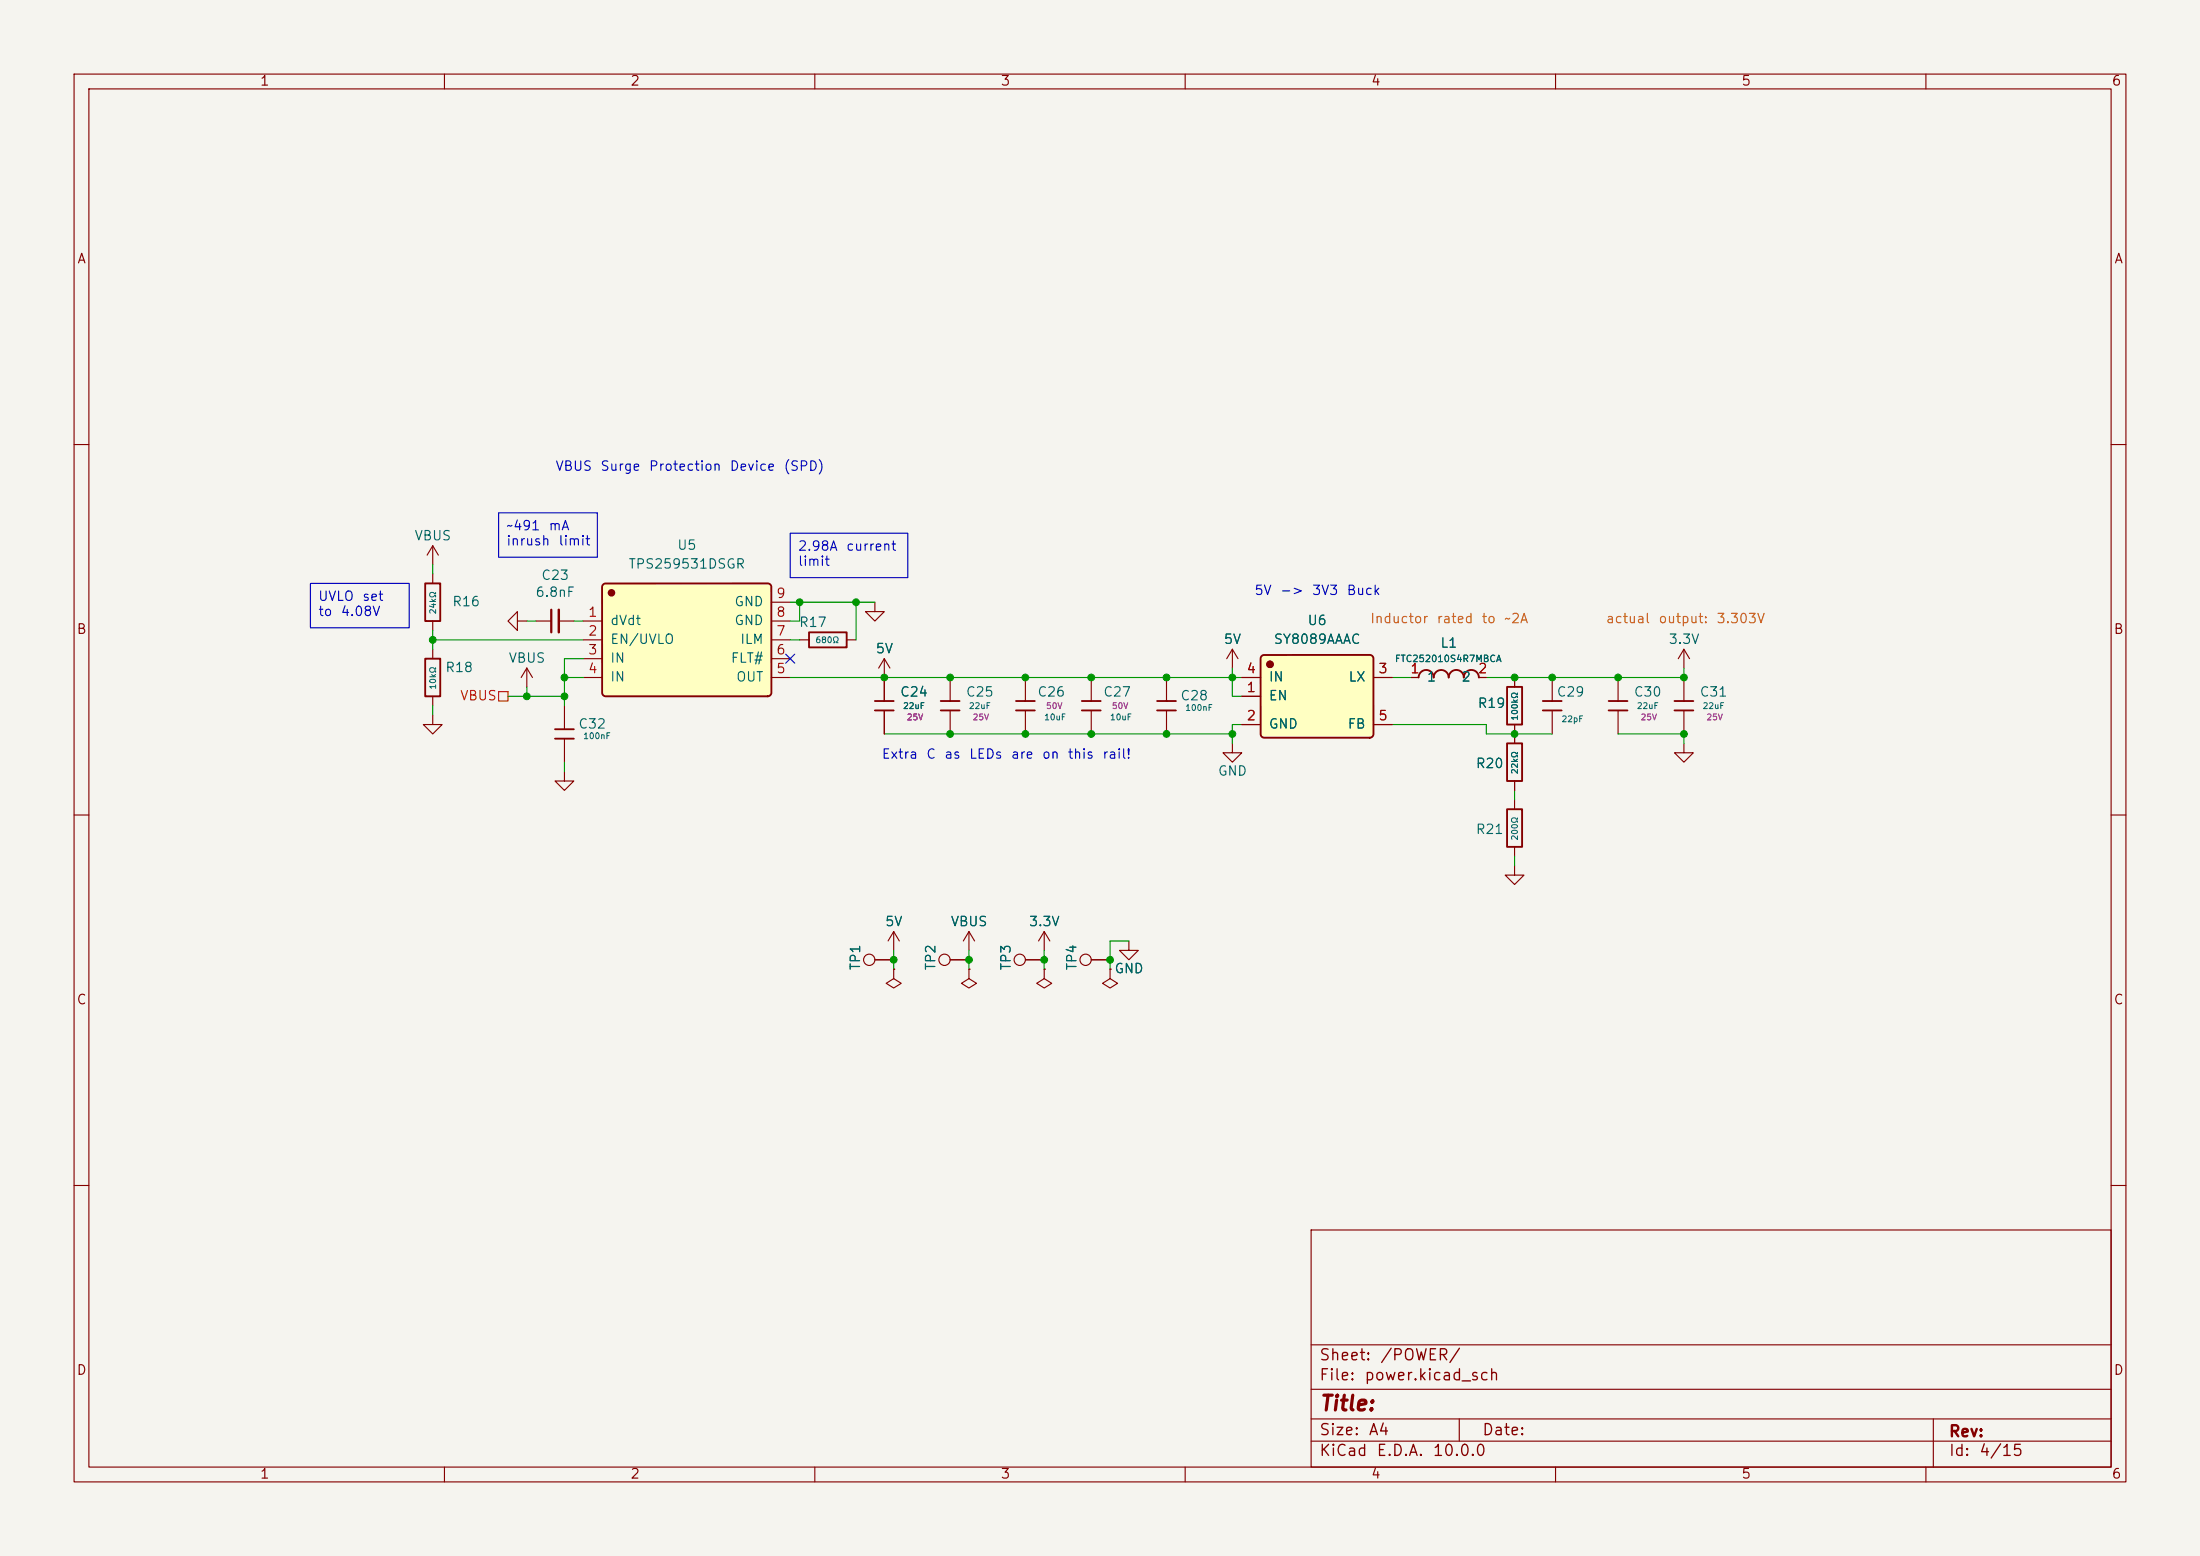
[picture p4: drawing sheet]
<svg xmlns="http://www.w3.org/2000/svg" width="297mm" height="210mm" viewBox="0 0 297 210" stroke-linecap="round" stroke-linejoin="round" font-family="sans-serif">
<path d="M0 0h297v210h-297z" fill="#f5f4ef" stroke="#f5f4ef" stroke-width=".14"/>
<g fill="none" stroke="#840000" stroke-width=".15">
<path d="M10 10h277v190h-277zM12 12h273v186h-273zM60 10v2M110 10v2M160 10v2M210 10v2M260 10v2M10 60h2M285 60h2M119.4 88.9l-.8 1.3M119.4 88.9l.7 1.3M119.4 88.9v2.5"/>
<path d="M157.5 91.4v3.2M157.5 95.9v3.2M166.4 87.6l-.8 1.3M166.4 87.6l.7 1.3M166.4 87.6v2.6M190.5 91.4h1M199.6 91.4h1.1M204.5 91.4v1.3M204.5 97.8v1.3M10 110h2M166.4 100.3v1.3h1.2l-1.2 1.3-1.3-1.3h1.3M227.3 100.3v1.3h1.3l-1.3 1.3-1.2-1.3h1.2"/>
<path d="M285 110h2M141 125.7l-.8 1.3M141 125.7l.7 1.3M141 125.7v2.6M147.3 129.5h2.6M152.4 127v1.3h1.3l-1.3 1.2-1.3-1.2h1.3M10 160h2M177 166h108v32h-108zM285 160h2M60 198v2M110 198v2M160 198v2"/>
<path d="M177 194.5h108M177 191.5h108M177 187.5h108M177 181.5h108M197 191.5v3M210 198v2M260 198v2M261 191.5v6.5"/>
<circle cx="146.6" cy="129.5" r=".76"/>
</g>
<path d="M156.2 94.6h2.5M156.2 95.9h2.5M191.5 91.4a1.01 1.01 0 0 1 1-1 1.01 1.01 0 0 1 1 1 1.01 1.01 0 0 1 1.1-1 1.01 1.01 0 0 1 1 1 1.02 1.02 0 0 1 1-1 1.02 1.02 0 0 1 1 1 1.01 1.01 0 0 1 1-1 1.01 1.01 0 0 1 1 1M203.5 92.7h2v5.1h-2z" fill="none" stroke="#840000" stroke-width=".25"/>
<path d="M170.3 88.5l.3-.1h14.3l.3 .1 .2 .3v10.3a.51 .51 0 0 1-.5 .5h-14.2l-.3-.1-.2-.3v-10.3z" fill="#ffffc2"/>
<circle cx="171.5" cy="89.7" r=".38" fill="#840000" stroke="#840000" stroke-width=".25"/>
<path d="M57.4 78.7h2v5.1h-2zM57.4 88.9h2v5.1h-2zM74.9 98.4h2.6M74.9 99.7h2.6M146 94.6h2.6M146 95.9h2.6M170.3 88.5l.3-.1h14.3l.3 .1 .2 .3v10.3a.51 .51 0 0 1-.5 .5h-14.2l-.3-.1-.2-.3v-10.3zM208.3 94.6h2.5M208.3 95.9h2.5M203.5 100.3h2v5.1h-2zM203.5 109.2h2v5.1h-2z" fill="none" stroke="#840000" stroke-width=".25"/>
<g fill="none" stroke="#840000" stroke-width=".15">
<path d="M58.4 73.7v2.5M58.4 77.5v1.2M58.4 73.7l-.7 1.2M58.4 73.7l.8 1.2M58.4 96.5v1.3h1.3l-1.3 1.3-1.3-1.3h1.3M58.4 83.8v1.3M58.4 87.6v1.3M58.4 94v1.3M71.1 90.2l-.7 1.2M71.1 90.2l.8 1.2M71.1 90.2v2.5M76.2 95.3v3.1"/>
<path d="M76.2 99.7v3.2M147.3 91.4v3.2M147.3 95.9v3.2M167.6 94h2.6M167.6 97.8h2.6M167.6 91.4h2.6M185.4 97.8h2.6M185.4 91.4h2.6M204.5 99.1v1.2M209.5 91.4v3.2M209.5 95.9v3.2M227.3 87.6l-.7 1.3"/>
<path d="M227.3 87.6l.8 1.3M227.3 87.6v2.6M76.2 104.1v1.3h1.3l-1.3 1.3-1.3-1.3h1.3M204.5 116.8v1.3h1.2l-1.2 1.3-1.3-1.3h1.3M204.5 105.4v1.3M204.5 108v1.2M204.5 114.3v1.3"/>
</g>
<path d="M81.4 78.9l.3-.2h21.9l.3 .1 .2 .3v14.4a.51 .51 0 0 1-.5 .5h-21.8l-.3-.1-.2-.3v-14.4z" fill="#ffffc2"/>
<circle cx="82.6" cy="80" r=".38" fill="#840000" stroke="#840000" stroke-width=".25"/>
<path d="M81.4 78.9l.3-.2h21.9l.3 .1 .2 .3v14.4a.51 .51 0 0 1-.5 .5h-21.8l-.3-.1-.2-.3v-14.4zM109.2 85.3h5.1v2.1h-5.1zM118.1 94.6h2.5M118.1 95.9h2.5M127 94.6h2.5M127 95.9h2.5M137.2 94.6h2.5M137.2 95.9h2.5M217.2 94.6h2.5M217.2 95.9h2.5M226.1 94.6h2.5M226.1 95.9h2.5" fill="none" stroke="#840000" stroke-width=".25"/>
<g fill="none" stroke="#840000" stroke-width=".15">
<path d="M69.8 83.8v-1.2l-1.2 1.2 1.2 1.3v-1.3h1.3M72.4 83.8h2M75.4 83.8h2.1M78.7 83.8h2.6M78.7 86.4h2.6M78.7 88.9h2.6M78.7 91.4h2.6M104.1 83.8h2.6M104.1 86.4h2.6M104.1 88.9h2.6M104.1 91.4h2.6M104.1 81.3h2.6"/>
<path d="M107.9 86.4h1.3M114.3 86.4h1.3M118.1 81.3v1.3h1.3l-1.3 1.2-1.3-1.2h1.3M119.4 91.4v3.2M119.4 95.9v3.2M128.3 91.4v3.2M128.3 95.9v3.2M138.4 91.4v3.2M138.4 95.9v3.2M167.6 91.4h2.6M167.6 94h2.6M167.6 97.8h2.6"/>
<path d="M185.4 91.4h2.6M185.4 97.8h2.6M190.5 91.4h1M199.6 91.4h1.1M204.5 91.4v1.3M204.5 97.8v2.5M218.4 91.4v3.2M218.4 95.9v3.2M227.3 91.4v3.2M227.3 95.9v3.2M204.5 105.4v1.3M118.1 129.5h2.5"/>
<path d="M120.6 130.8v1.3l1.1 .6-1.1 .7-1-.7 1-.6M120.6 130.8h.1M120.6 125.7l-.7 1.3M120.6 125.7l.8 1.3M120.6 125.7v2.6M128.3 129.5h2.5M130.8 130.8v1.3l1 .6-1 .7-1-.7 1-.6M130.8 130.8h.1M130.8 125.7l-.8 1.3M130.8 125.7l.8 1.3M130.8 125.7v2.6M138.4 129.5h2.6"/>
<path d="M141 130.8v1.3l1 .6-1 .7-1-.7 1-.6M141 130.8h.1M147.3 129.5h2.6M149.9 130.8v1.3l1 .6-1 .7-1.1-.7 1.1-.6M149.9 130.8h.1"/>
<circle cx="117.3" cy="129.5" r=".76"/>
<circle cx="127.5" cy="129.5" r=".76"/>
<circle cx="137.7" cy="129.5" r=".76"/>
</g>
<path d="M74.4 82.3v3" fill="none" stroke="#840000" stroke-width=".3"/>
<path d="M75.4 82.3v3" fill="none" stroke="#840000" stroke-width=".33"/>
<path d="M67.3 93.3h1.3v1.3h-1.3z" fill="none" stroke="#f00" stroke-width=".15"/>
<g fill="none" stroke="#009600" stroke-width=".15">
<path d="M58.4 76.2v1.3M58.4 86.4h20.3M58.4 85.1v2.5M58.4 95.3v1.2M68.6 94h7.6M71.1 83.8h1.3M71.1 92.7v1.3M76.2 91.4h2.5M77.5 83.8h1.2M78.7 88.9h-2.5v6.4M106.7 86.4h1.2M106.7 91.4h60.9"/>
<path d="M106.7 81.3h11.4M107.9 81.3v2.5h-1.2M115.6 81.3v5.1M119.4 99.1h47M166.4 90.2v3.8h1.2M167.6 97.8h-1.2v2.5M188 91.4h2.5M188 97.8h12.7v1.3h8.8M218.4 99.1h8.9v1.2M227.3 90.2v1.2h-26.6M76.2 102.9v1.2M204.5 106.7v1.3"/>
<path d="M204.5 115.6v1.2M120.6 128.3v2.5M130.8 128.3v2.5M141 128.3v2.5M152.4 127h-2.5v3.8"/>
</g>
<path d="M106.1 88.3l1.2 1.2M107.3 88.3l-1.2 1.2" fill="none" stroke="#000084" stroke-width=".15"/>
<path d="M41.9 78.7h13.3v6h-13.3zM67.3 69.2h13.3v6h-13.3zM106.7 72h15.9v6h-15.9z" fill="none" stroke="#0000c2" stroke-width=".15"/>
<g fill="#009600" stroke="#009600" stroke-width=".14">
<circle cx="227.3" cy="99.1" r=".46"/>
<circle cx="204.5" cy="91.4" r=".46"/>
<circle cx="209.5" cy="91.4" r=".46"/>
<circle cx="204.5" cy="99.1" r=".46"/>
<circle cx="227.3" cy="91.4" r=".46"/>
<circle cx="218.4" cy="91.4" r=".46"/>
<circle cx="120.6" cy="129.5" r=".46"/>
<circle cx="138.4" cy="91.4" r=".46"/>
<circle cx="128.3" cy="99.1" r=".46"/>
<circle cx="115.6" cy="81.3" r=".46"/>
<circle cx="119.4" cy="91.4" r=".46"/>
<circle cx="128.3" cy="91.4" r=".46"/>
<circle cx="130.8" cy="129.5" r=".46"/>
<circle cx="107.9" cy="81.3" r=".46"/>
<circle cx="58.4" cy="86.4" r=".46"/>
<circle cx="76.2" cy="91.4" r=".46"/>
<circle cx="76.2" cy="94" r=".46"/>
<circle cx="71.1" cy="94" r=".46"/>
<circle cx="138.4" cy="99.1" r=".46"/>
<circle cx="147.3" cy="99.1" r=".46"/>
<circle cx="147.3" cy="91.4" r=".46"/>
<circle cx="166.4" cy="91.4" r=".46"/>
<circle cx="149.9" cy="129.5" r=".46"/>
<circle cx="157.5" cy="91.4" r=".46"/>
<circle cx="157.5" cy="99.1" r=".46"/>
<circle cx="166.4" cy="99.1" r=".46"/>
<circle cx="141" cy="129.5" r=".46"/>
</g>
<text font-size="2" fill="#840000" x="178" y="190.9">Title:</text>
<g font-size="1.5" fill="#840000">
<text x="178" y="184">Sheet:</text>
<text x="186.2" y="184">/POWER/</text>
<text x="178" y="186.7">File:</text>
<text x="184.1" y="186.7">power.kicad_sch</text>
<text x="178" y="196.9">KiCad</text>
<text x="178" y="194.1">Size:</text>
<text x="184.7" y="194.1">A4</text>
<text x="185.7" y="196.9">E.D.A.</text>
<text x="193.3" y="196.9">10.0.0</text>
<text x="200" y="194.1">Date:</text>
<text x="263" y="194.3">Rev:</text>
<text x="263" y="196.9">Id:</text>
<text x="267.1" y="196.9">4/15</text>
</g>
<g font-size="1.3" fill="#840000">
<text x="35" y="11.9">1</text>
<text x="85" y="11.9">2</text>
<text x="135" y="11.9">3</text>
<text x="185" y="11.9">4</text>
<text x="235" y="11.9">5</text>
<text x="285" y="11.9">6</text>
<text x="10.3" y="35.9">A</text>
<text x="285.3" y="35.9">A</text>
<text x="10.3" y="85.9">B</text>
<text x="285.3" y="85.9">B</text>
<text x="10.3" y="135.9">C</text>
<text x="285.3" y="135.9">C</text>
<text x="10.3" y="185.9">D</text>
<text x="285.3" y="185.9">D</text>
<text x="35" y="199.9">1</text>
<text x="85" y="199.9">2</text>
<text x="135" y="199.9">3</text>
<text x="185" y="199.9">4</text>
<text x="235" y="199.9">5</text>
<text x="285" y="199.9">6</text>
</g>
<g font-size="1.3" fill="#0000c2">
<text x="74.9" y="63.9">VBUS</text>
<text x="81" y="63.9">Surge</text>
<text x="87.5" y="63.9">Protection</text>
<text x="98.4" y="63.9">Device</text>
<text x="105.7" y="63.9">(SPD)</text>
<text x="68.3" y="71.9">~491</text>
<text x="74" y="71.9">mA</text>
<text x="68.3" y="73.9">inrush</text>
<text x="75.3" y="73.9">limit</text>
<text x="107.6" y="74.7">2.98A</text>
<text x="107.6" y="76.7">limit</text>
<text x="114.1" y="74.7">current</text>
<text x="42.9" y="81.4">UVLO</text>
<text x="42.9" y="83.5">to</text>
<text x="45.9" y="83.5">4.08V</text>
<text x="48.8" y="81.4">set</text>
<text x="169.2" y="80.6">5V</text>
<text x="172.7" y="80.6">-&gt;</text>
<text x="177" y="80.6">3V3</text>
<text x="181.7" y="80.6">Buck</text>
<text x="118.9" y="102.7">Extra</text>
<text x="124.9" y="102.7">C</text>
<text x="127.4" y="102.7">as</text>
<text x="130.7" y="102.7">LEDs</text>
<text x="136.4" y="102.7">are</text>
<text x="140.6" y="102.7">on</text>
<text x="144" y="102.7">this</text>
<text x="148.7" y="102.7">rail!</text>
</g>
<g font-size="1.3" fill="#006464">
<text x="55.9" y="73.3">VBUS</text>
<text x="84.7" y="77.1">TPS259531DSGR</text>
<text x="91.3" y="74.5">U5</text>
<text x="61" y="82.1">R16</text>
<text x="72.2" y="80.9">6.8nF</text>
<text x="73" y="78.6">C23</text>
<text x="99.1" y="82.1">GND</text>
<text x="68.6" y="89.8">VBUS</text>
<text x="82.3" y="84.7">dVdt</text>
<text x="82.3" y="87.2">EN/UVLO</text>
<text x="82.3" y="89.8">IN</text>
<text x="98.6" y="89.8">FLT#</text>
<text x="99.1" y="84.7">GND</text>
<text x="99.8" y="87.2">ILM</text>
<text x="107.8" y="84.9">R17</text>
<text x="118.1" y="88.5">5V</text>
<text x="165.1" y="87.2">5V</text>
<text x="171.9" y="87.2">SY8089AAAC</text>
<text x="176.4" y="84.7">U6</text>
<text x="194.4" y="87.7">L1</text>
<text x="225.2" y="87.2">3.3V</text>
<text x="60" y="91">R18</text>
<text x="82.3" y="92.3">IN</text>
<text x="99.3" y="92.3">OUT</text>
<text x="121.4" y="94.3">C24</text>
<text x="130.3" y="94.3">C25</text>
<text x="140" y="94.3">C26</text>
<text x="148.9" y="94.3">C27</text>
<text x="159.3" y="94.8">C28</text>
<text x="171.2" y="94.8">EN</text>
<text x="171.2" y="92.3">IN</text>
<text x="182" y="92.3">LX</text>
<text x="192.5" y="92.3">1</text>
<text x="197.2" y="92.3">2</text>
<text x="199.4" y="95.9">R19</text>
<text x="210.1" y="94.3">C29</text>
<text x="220.5" y="94.3">C30</text>
<text x="229.4" y="94.3">C31</text>
<text x="78" y="98.7">C32</text>
<text x="171.2" y="98.7">GND</text>
<text x="181.8" y="98.7">FB</text>
<text x="164.3" y="105">GND</text>
<text x="199.1" y="104">R20</text>
<text x="199.1" y="112.9">R21</text>
<text x="119.4" y="125.3">5V</text>
<text x="128.3" y="125.3">VBUS</text>
<text x="138.8" y="125.3">3.3V</text>
<text x="116.4" y="131.1" transform="rotate(-90 116.4 131.1)">TP1</text>
<text x="126.6" y="131.1" transform="rotate(-90 126.6 131.1)">TP2</text>
<text x="136.8" y="131.1" transform="rotate(-90 136.8 131.1)">TP3</text>
<text x="145.6" y="131.1" transform="rotate(-90 145.6 131.1)">TP4</text>
<text x="150.4" y="131.7">GND</text>
</g>
<g font-size="1.3" fill="#a90000">
<text x="79.3" y="83.6">1</text>
<text x="104.7" y="83.6">8</text>
<text x="104.7" y="81">9</text>
<text x="79.3" y="86.1">2</text>
<text x="79.3" y="88.6">3</text>
<text x="104.7" y="88.6">6</text>
<text x="104.7" y="86.1">7</text>
<text x="79.3" y="91.2">4</text>
<text x="104.7" y="91.2">5</text>
<text x="168.2" y="93.7">1</text>
<text x="168.2" y="91.2">4</text>
<text x="186" y="91.2">3</text>
<text x="190.3" y="91.2">1</text>
<text x="199.4" y="91.2">2</text>
<text x="168.2" y="97.5">2</text>
<text x="186" y="97.5">5</text>
</g>
<g font-size="1.3" fill="#c60">
<text x="184.9" y="84.4">Inductor</text>
<text x="193.9" y="84.4">rated</text>
<text x="199.9" y="84.4">to</text>
<text x="203" y="84.4">~2A</text>
<text x="216.7" y="84.4">actual</text>
<text x="223.8" y="84.4">output:</text>
<text x="231.6" y="84.4">3.303V</text>
</g>
<text font-size="1.3" fill="#f00" x="62" y="94.8">VBUS</text>
<text font-size=".9" fill="#006464" x="188.2" y="89.6">FTC252010S4R7MBCA</text>
<g font-size=".8" fill="#006464">
<text x="59" y="83" transform="rotate(-90 59 83)">24kΩ</text>
<text x="110" y="87">680Ω</text>
<text x="59" y="93.1" transform="rotate(-90 59 93.1)">10kΩ</text>
<text x="121.8" y="95.9">22uF</text>
<text x="130.7" y="95.9">22uF</text>
<text x="220.9" y="95.9">22uF</text>
<text x="229.8" y="95.9">22uF</text>
<text x="78.7" y="99.9">100nF</text>
<text x="140.9" y="97.4">10uF</text>
<text x="149.8" y="97.4">10uF</text>
<text x="159.9" y="96.1">100nF</text>
<text x="205.1" y="97.3" transform="rotate(-90 205.1 97.3)">100kΩ</text>
<text x="210.7" y="97.7">22pF</text>
<text x="205.1" y="104.6" transform="rotate(-90 205.1 104.6)">22kΩ</text>
<text x="205.1" y="113.5" transform="rotate(-90 205.1 113.5)">200Ω</text>
</g>
<g font-size=".8" fill="#840084">
<text x="141.1" y="95.9">50V</text>
<text x="150" y="95.9">50V</text>
<text x="122.3" y="97.4">25V</text>
<text x="131.2" y="97.4">25V</text>
<text x="221.4" y="97.4">25V</text>
<text x="230.3" y="97.4">25V</text>
</g>
</svg>
